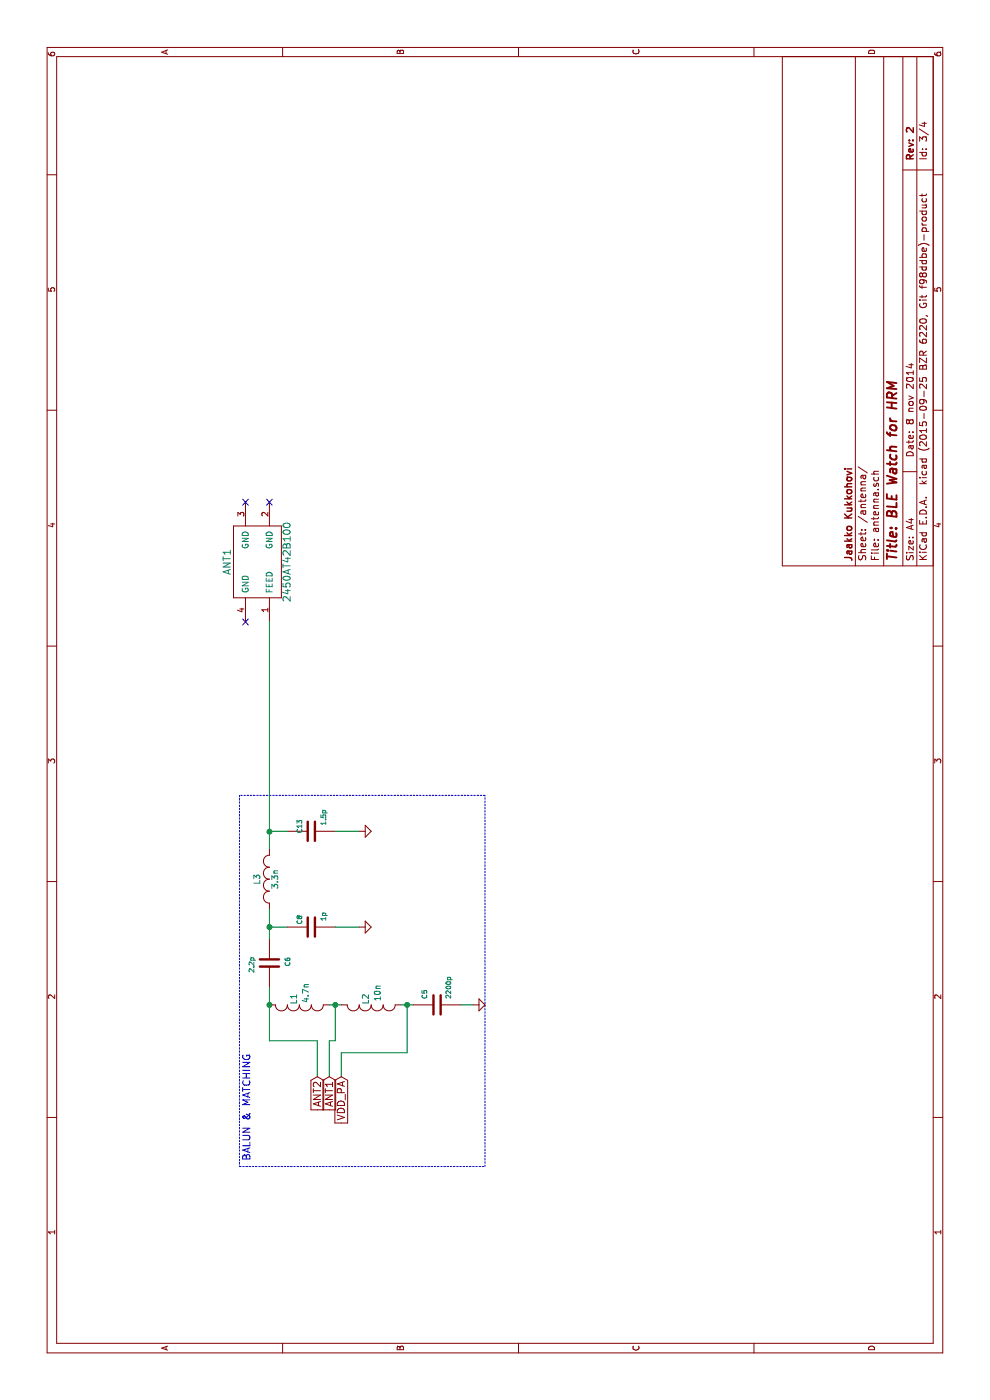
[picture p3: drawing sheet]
EESchema Schematic File Version 2
LIBS:power
LIBS:device
LIBS:transistors
LIBS:conn
LIBS:linear
LIBS:regul
LIBS:74xx
LIBS:cmos4000
LIBS:adc-dac
LIBS:memory
LIBS:xilinx
LIBS:special
LIBS:microcontrollers
LIBS:dsp
LIBS:microchip
LIBS:analog_switches
LIBS:motorola
LIBS:texas
LIBS:intel
LIBS:audio
LIBS:interface
LIBS:digital-audio
LIBS:philips
LIBS:display
LIBS:cypress
LIBS:siliconi
LIBS:opto
LIBS:atmel
LIBS:contrib
LIBS:valves
LIBS:arm
LIBS:various
LIBS:watch-cache
EELAYER 25 0
EELAYER END
$Descr A4 11693 8268
encoding utf-8
Sheet 3 4
Title "BLE Watch for HRM"
Date "8 nov 2014"
Rev "2"
Comp "Jaakko Kukkohovi"
Comment1 ""
Comment2 ""
Comment3 ""
Comment4 ""
$EndDescr
Wire Wire Line
	3000 2650 2700 2650
Wire Wire Line
	2700 2750 3000 2750
Wire Wire Line
	2700 2850 2900 2850
$Comp
L 2450AT18D0100 ANT1
U 1 1
P 7000 2150
F 0 "ANT1" H 7000 2400 60  0000 C CNN
F 1 "2450AT42B100" H 7000 1900 60  0000 C CNN
F 2 "Omat:ANTENNA_2.4GHz_SMD_2450AT42B100" H 6850 2100 60  0001 C CNN
F 3 "" H 6850 2100 60  0000 C CNN
	1    7000 2150
	1    0    0    -1  
$EndComp
Wire Notes Line
	1950 4050 5050 4050
Wire Notes Line
	5050 4050 5050 2000
Wire Notes Line
	5050 2000 1950 2000
Wire Notes Line
	1950 2000 1950 4050
Text Notes 2000 2100 0    60   ~ 0
BALUN & MATCHING
$Comp
L INDUCTOR_SMALL L1
U 1 1
P 3300 2500
F 0 "L1" V 3350 2450 50  0000 C CNN
F 1 "4.7n" V 3250 2400 50  0000 C CNN
F 2 "SMD_Packages:SMD-0402" H 3300 2500 60  0001 C CNN
F 3 "~" H 3300 2500 60  0000 C CNN
	1    3300 2500
	0    -1   -1   0   
$EndComp
$Comp
L INDUCTOR_SMALL L2
U 1 1
P 3300 3100
F 0 "L2" V 3350 3050 50  0000 C CNN
F 1 "10n" V 3250 3000 50  0000 C CNN
F 2 "SMD_Packages:SMD-0402" H 3300 3100 60  0001 C CNN
F 3 "~" H 3300 3100 60  0000 C CNN
	1    3300 3100
	0    -1   -1   0   
$EndComp
$Comp
L C C5
U 1 1
P 3300 3650
F 0 "C5" H 3350 3750 40  0000 L CNN
F 1 "2200p" H 3350 3550 40  0000 L CNN
F 2 "SMD_Packages:SMD-0402" H 3338 3500 30  0001 C CNN
F 3 "" H 3300 3650 60  0000 C CNN
	1    3300 3650
	1    0    0    -1  
$EndComp
Wire Wire Line
	3000 2250 3450 2250
Wire Wire Line
	3000 2250 3000 2650
Wire Wire Line
	3300 2750 3300 2850
Wire Wire Line
	3300 3350 3300 3450
$Comp
L GND-RESCUE-watch #PWR025
U 1 1
P 3300 3950
AR Path="/5462B35F" Ref="#PWR025"  Part="1" 
AR Path="/5462AC04/5462B35F" Ref="#PWR025"  Part="1" 
F 0 "#PWR025" H 3300 3950 30  0001 C CNN
F 1 "GND" H 3300 3880 30  0001 C CNN
F 2 "" H 3300 3950 60  0000 C CNN
F 3 "" H 3300 3950 60  0000 C CNN
	1    3300 3950
	1    0    0    -1  
$EndComp
Wire Wire Line
	3300 3950 3300 3850
Wire Wire Line
	3300 2800 3000 2800
Wire Wire Line
	3000 2800 3000 2750
Connection ~ 3300 2800
Wire Wire Line
	2900 2850 2900 3400
Wire Wire Line
	2900 3400 3300 3400
Connection ~ 3300 3400
$Comp
L C C6
U 1 1
P 3650 2250
F 0 "C6" V 3500 2200 40  0000 L CNN
F 1 "2.2p" V 3800 2200 40  0000 L CNN
F 2 "SMD_Packages:SMD-0402" H 3688 2100 30  0001 C CNN
F 3 "" H 3650 2250 60  0000 C CNN
	1    3650 2250
	0    -1   -1   0   
$EndComp
$Comp
L C C8
U 1 1
P 3950 2600
F 0 "C8" H 3850 2500 40  0000 L CNN
F 1 "1p" H 3900 2700 40  0000 R CNN
F 2 "SMD_Packages:SMD-0402" H 3988 2450 30  0001 C CNN
F 3 "" H 3950 2600 60  0000 C CNN
	1    3950 2600
	-1   0    0    1   
$EndComp
$Comp
L INDUCTOR_SMALL L3
U 1 1
P 4350 2250
F 0 "L3" H 4350 2350 50  0000 C CNN
F 1 "3.3n" H 4350 2200 50  0000 C CNN
F 2 "SMD_Packages:SMD-0402" H 4350 2250 60  0001 C CNN
F 3 "~" H 4350 2250 60  0000 C CNN
	1    4350 2250
	1    0    0    -1  
$EndComp
$Comp
L C C13
U 1 1
P 4750 2600
F 0 "C13" H 4650 2500 40  0000 L CNN
F 1 "1.5p" H 4700 2700 40  0000 R CNN
F 2 "SMD_Packages:SMD-0402" H 4788 2450 30  0001 C CNN
F 3 "" H 4750 2600 60  0000 C CNN
	1    4750 2600
	-1   0    0    1   
$EndComp
Wire Wire Line
	4750 2400 4750 2250
Connection ~ 4750 2250
Wire Wire Line
	3850 2250 4100 2250
Wire Wire Line
	3950 2400 3950 2250
Connection ~ 3950 2250
Connection ~ 3300 2250
$Comp
L GND-RESCUE-watch #PWR026
U 1 1
P 3950 3000
AR Path="/5462B38F" Ref="#PWR026"  Part="1" 
AR Path="/5462AC04/5462B38F" Ref="#PWR026"  Part="1" 
F 0 "#PWR026" H 3950 3000 30  0001 C CNN
F 1 "GND" H 3950 2930 30  0001 C CNN
F 2 "" H 3950 3000 60  0000 C CNN
F 3 "" H 3950 3000 60  0000 C CNN
	1    3950 3000
	1    0    0    -1  
$EndComp
$Comp
L GND-RESCUE-watch #PWR027
U 1 1
P 4750 3000
AR Path="/5462B395" Ref="#PWR027"  Part="1" 
AR Path="/5462AC04/5462B395" Ref="#PWR027"  Part="1" 
F 0 "#PWR027" H 4750 3000 30  0001 C CNN
F 1 "GND" H 4750 2930 30  0001 C CNN
F 2 "" H 4750 3000 60  0000 C CNN
F 3 "" H 4750 3000 60  0000 C CNN
	1    4750 3000
	1    0    0    -1  
$EndComp
Wire Wire Line
	3950 3000 3950 2800
Wire Wire Line
	4750 2800 4750 3000
Text GLabel 2700 2650 0    60   Input ~ 0
ANT2
Text GLabel 2700 2750 0    60   Input ~ 0
ANT1
Text GLabel 2700 2850 0    60   Input ~ 0
VDD_PA
NoConn ~ 7500 2250
NoConn ~ 7500 2050
NoConn ~ 6500 2050
Wire Wire Line
	4600 2250 6500 2250
$EndSCHEMATC
